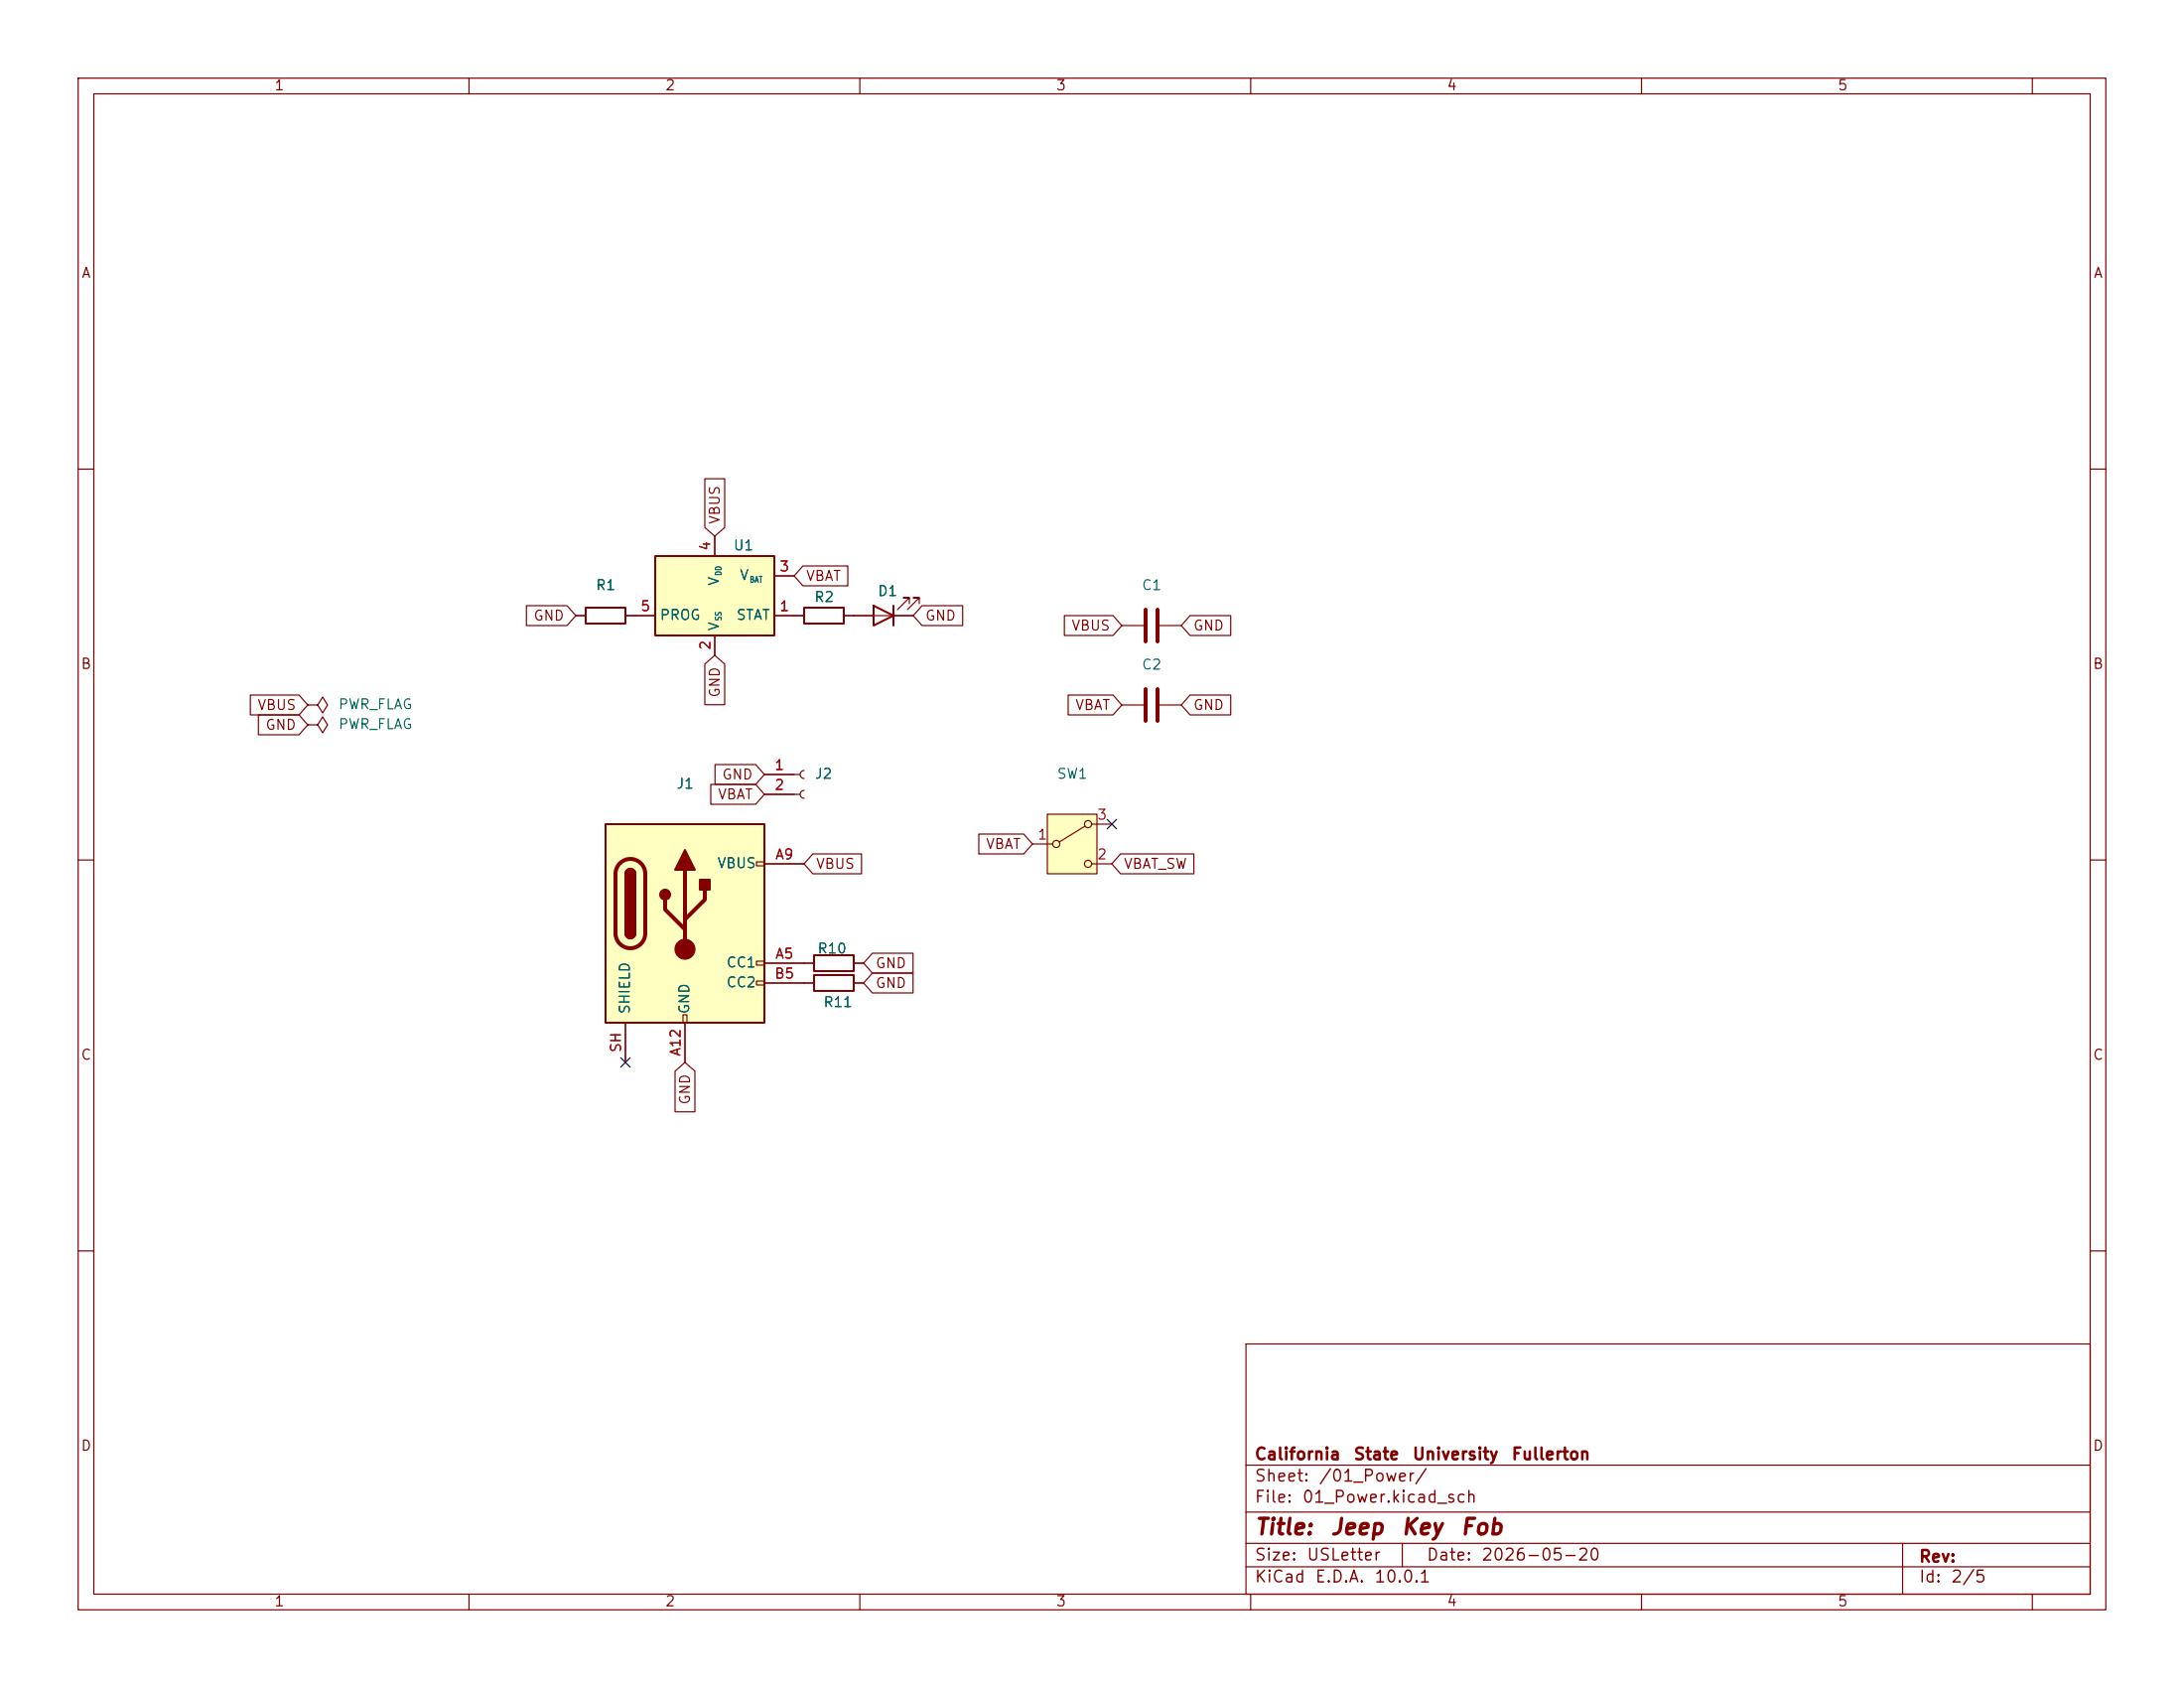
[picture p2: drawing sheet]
<svg xmlns="http://www.w3.org/2000/svg" width="279mm" height="216mm" viewBox="0 0 279 216" stroke-linecap="round" stroke-linejoin="round" font-family="sans-serif">
<g fill="none" stroke="#840000" stroke-width=".15">
<path d="M10 10h259.4v195.9h-259.4zM12 12h255.4v191.9h-255.4zM60 10v2M110 10v2M160 10v2M210 10v2M260 10v2M10 60h2M109.2 78.7h7.6M116.3 77.2v-.7h-.7h.7l-1.5 1.5M117.6 77.2v-.7h-.8h.8l-1.5 1.5M267.4 60h2"/>
<path d="M10 110h2M267.4 110h2M102.9 125.7h1.2M102.9 123.2h1.2M109.2 125.7h1.3M109.2 123.2h1.3M10 160h2M159.4 171.9h108v32h-108zM267.4 160h2M159.4 197.4h108M159.4 193.4h108M159.4 187.4h108"/>
<path d="M179.4 197.4v3M243.4 197.4v6.5M60 203.9v2M110 203.9v2M159.4 200.4h108M160 203.9v2M210 203.9v2M260 203.9v2"/>
</g>
<path d="M111.8 77.5l2.5 1.2-2.5 1.3zM114.3 77.5v2.5M104.1 124.7h5.1v2h-5.1zM104.1 122.2h5.1v2h-5.1z" fill="none" stroke="#840000" stroke-width=".25"/>
<path d="M83.8 71.1h15.3v10.2h-15.3z" fill="#ffffc2"/>
<path d="M74.9 77.7h5.1v2.1h-5.1zM83.8 71.1h15.3v10.2h-15.3zM102.9 77.7h5v2.1h-5z" fill="none" stroke="#840000" stroke-width=".25"/>
<path d="M73.7 78.7h1.2M80 78.7h3.8M91.4 68.6v2.5M99.1 78.7h3.8M99.1 73.7h2.5M107.9 78.7h1.3M91.4 81.3v2.5M97.8 99.1h4.6M102.9 98.6a.51 .51 0 0 0-.5 .5 .51 .51 0 0 0 .5 .5M97.8 101.6h4.6M102.9 101.1a.51 .51 0 0 0-.5 .5 .51 .51 0 0 0 .5 .5" fill="none" stroke="#840000" stroke-width=".15"/>
<path d="M134 104.1h6.3v7.7h-6.3z" fill="#ffffc2"/>
<g fill="none" stroke="#840000" stroke-width=".15">
<path d="M39.4 90.2h1.2l.7-1 .6 1-.6 1-.7-1M39.4 90.2h.1M39.4 92.7h1.2l.7-1 .6 1-.6 1-.7-1M39.4 92.7h.1M143.5 80h2.8M143.5 90.2h2.8M148.3 80h2.8M148.3 90.2h2.8M132.1 108h2.5M134 104.1h6.3v7.7h-6.3zM138.8 105.7l-3.3 2M139.7 110.5h2.5"/>
<path d="M139.7 105.4h2.5"/>
<circle cx="135.1" cy="108" r=".46"/>
<circle cx="139.2" cy="110.5" r=".46"/>
<circle cx="139.2" cy="105.4" r=".46"/>
</g>
<path d="M146.6 78v4M148.1 78v4M146.6 88.1v4.1M148.1 88.1v4.1" fill="none" stroke="#840000" stroke-width=".51"/>
<path d="M77.5 105.4h20.3v25.4h-20.3z" fill="#ffffc2"/>
<g fill="none" stroke="#840000" stroke-width=".15">
<path d="M67.3 77.5h5.2l1.2 1.2-1.2 1.3h-5.2zM73.7 78.7h1.2M80 78.7h3.8M90.2 61.2h2.5v6.3l-1.3 1.1-1.2-1.1zM91.4 68.6v2.5M99.1 78.7h3.8M99.1 73.7h2.5M102.7 72.4h5.8v2.5h-5.8l-1.1-1.2zM107.9 78.7h3.9M114.3 78.7h2.5M118 77.5h5.2v2.5h-5.2l-1.2-1.3zM136.2 78.7h6.2l1.1 1.3-1.1 1.3h-6.2z"/>
<path d="M152.2 78.7h5.2v2.6h-5.2l-1.1-1.3zM32 88.9h6.3l1.1 1.3-1.1 1.2h-6.3zM33.1 91.4h5.2l1.1 1.3-1.1 1.3h-5.2zM90.2 84.9l1.2-1.1 1.3 1.1v5.2h-2.5zM91.4 81.3v2.5M91.5 97.8h5.2l1.1 1.3-1.1 1.2h-5.2zM97.8 99.1h3.8M136.6 88.9h5.8l1.1 1.3-1.1 1.2h-5.8zM152.2 88.9h5.2v2.5h-5.2l-1.1-1.2zM90.9 100.3h5.8l1.1 1.3-1.1 1.3h-5.8zM96.8 110.2h1v.5h-1zM97.8 110.5h5.1"/>
<path d="M97.8 101.6h3.8M104 109.2h6.2v2.6h-6.2l-1.1-1.3zM125.2 106.7h5.8l1.1 1.3-1.1 1.2h-5.8zM143.4 109.2h9.3v2.6h-9.3l-1.2-1.3zM80 130.8v5.1M86.4 137l1.2-1.1 1.3 1.1v5.2h-2.5zM87.4 129.8h.5v1h-.5zM87.6 130.8v5.1M96.8 122.9h1v.5h-1zM96.8 125.5h1v.5h-1zM97.8 123.2h6.3M97.8 125.7h6.3"/>
<path d="M109.2 123.2h1.3M109.2 125.7h1.3M111.6 121.9h5.2v2.6h-5.2l-1.1-1.3zM111.6 124.5h5.2v2.5h-5.2l-1.1-1.3z"/>
</g>
<path d="M77.5 105.4h20.3v25.4h-20.3zM80 111.8a.64 .64 0 0 1 .6-.7 .64 .64 0 0 1 .7 .7M80 119.4a.64 .64 0 0 0 .6 .6 .64 .64 0 0 0 .7-.6" fill="none" stroke="#840000" stroke-width=".25"/>
<path d="M79.3 110.4a1.9 1.9 0 0 1 2.1-.4 1.9 1.9 0 0 1 1.1 1.8v7.6a1.91 1.91 0 0 1-1.9 1.9 1.91 1.91 0 0 1-1.9-1.9v-7.6a1.9 1.9 0 0 1 .6-1.4zM85.1 115.1v1.2l2.5 2.6M87.6 111.3v10.1M90.2 113.8v1.3l-2.6 2.5" fill="none" stroke="#840000" stroke-width=".51"/>
<g fill="#840000" stroke="#840000" stroke-width=".25">
<path d="M80 111.8h1.3v7.6h-1.3z"/>
<path d="M80.2 111.3a.64 .64 0 0 1 .7-.1 .64 .64 0 0 1 .4 .6h-1.3z"/>
<path d="M80 119.4h1.3a.64 .64 0 0 1-.7 .6 .64 .64 0 0 1-.6-.6z"/>
<path d="M87.6 108.7l1.3 2.6h-2.5z"/>
<path d="M89.5 112.5h1.3v1.3h-1.3z"/>
<circle cx="85.1" cy="114.4" r=".63"/>
</g>
<circle cx="87.6" cy="121.4" r="1.27" fill="#840000" stroke="#840000" stroke-width=".15"/>
<path d="M141.6 104.8l1.2 1.2M142.8 104.8l-1.2 1.2M79.4 135.3l1.2 1.2M80.6 135.3l-1.2 1.2" fill="none" stroke="#000084" stroke-width=".15"/>
<g font-size="2" fill="#840000">
<text x="160.4" y="196.8">Title:</text>
<text x="170.1" y="196.8">Jeep</text>
<text x="179.1" y="196.8">Key</text>
<text x="186.7" y="196.8">Fob</text>
</g>
<g font-size="1.5" fill="#840000">
<text x="160.4" y="189.9">Sheet:</text>
<text x="160.4" y="187.1">California</text>
<text x="168.6" y="189.9">/01_Power/</text>
<text x="173.1" y="187.1">State</text>
<text x="180.6" y="187.1">University</text>
<text x="193.3" y="187.1">Fullerton</text>
<text x="160.4" y="192.6">File:</text>
<text x="166.5" y="192.6">01_Power.kicad_sch</text>
<text x="160.4" y="202.8">KiCad</text>
<text x="160.4" y="200">Size:</text>
<text x="167.1" y="200">USLetter</text>
<text x="168.1" y="202.8">E.D.A.</text>
<text x="175.7" y="202.8">10.0.1</text>
<text x="182.4" y="200">Date:</text>
<text x="189.4" y="200">2026-05-20</text>
<text x="245.4" y="200.2">Rev:</text>
<text x="245.4" y="202.8">Id:</text>
<text x="249.5" y="202.8">2/5</text>
</g>
<g font-size="1.3" fill="#840000">
<text x="35" y="11.9">1</text>
<text x="85" y="11.9">2</text>
<text x="135" y="11.9">3</text>
<text x="185" y="11.9">4</text>
<text x="235" y="11.9">5</text>
<text x="10.3" y="35.9">A</text>
<text x="267.7" y="35.9">A</text>
<text x="92.4" y="67.2" transform="rotate(-90 92.4 67.2)">VBUS</text>
<text x="103" y="74.6">VBAT</text>
<text x="68.2" y="79.7">GND</text>
<text x="118.3" y="79.7">GND</text>
<text x="137" y="81">VBUS</text>
<text x="152.6" y="81">GND</text>
<text x="10.3" y="85.9">B</text>
<text x="92.4" y="89.3" transform="rotate(-90 92.4 89.3)">GND</text>
<text x="267.7" y="85.9">B</text>
<text x="32.8" y="91.1">VBUS</text>
<text x="33.9" y="93.7">GND</text>
<text x="137.5" y="91.1">VBAT</text>
<text x="152.6" y="91.1">GND</text>
<text x="92.3" y="100">GND</text>
<text x="91.7" y="102.6">VBAT</text>
<text x="104.3" y="111.4">VBUS</text>
<text x="126" y="108.9">VBAT</text>
<text x="143.7" y="111.4">VBAT_SW</text>
<text x="111.9" y="124.1">GND</text>
<text x="111.9" y="126.7">GND</text>
<text x="10.3" y="135.9">C</text>
<text x="267.7" y="135.9">C</text>
<text x="88.6" y="141.4" transform="rotate(-90 88.6 141.4)">GND</text>
<text x="10.3" y="185.9">D</text>
<text x="267.7" y="185.9">D</text>
<text x="35" y="205.8">1</text>
<text x="85" y="205.8">2</text>
<text x="135" y="205.8">3</text>
<text x="185" y="205.8">4</text>
<text x="235" y="205.8">5</text>
</g>
<g font-size="1.3" fill="#a90000">
<text x="91.2" y="70.6" transform="rotate(-90 91.2 70.6)">4</text>
<text x="99.6" y="73.4">3</text>
<text x="81.8" y="78.5">5</text>
<text x="91.2" y="83.3" transform="rotate(-90 91.2 83.3)">2</text>
<text x="99.6" y="78.5">1</text>
<text x="99" y="98.8">1</text>
<text x="99" y="101.3">2</text>
<text x="132.6" y="107.7">1</text>
<text x="140.3" y="105.2">3</text>
<text x="99.1" y="110.2">A9</text>
<text x="140.3" y="110.2">2</text>
<text x="99" y="125.5">B5</text>
<text x="99.1" y="122.9">A5</text>
<text x="79.8" y="134.7" transform="rotate(-90 79.8 134.7)">SH</text>
<text x="87.4" y="135.2" transform="rotate(-90 87.4 135.2)">A12</text>
</g>
<g font-size="1.3" fill="#006464">
<text x="93.7" y="70.7">U1</text>
<text x="76.1" y="75.8">R1</text>
<text x="92.3" y="75" transform="rotate(-90 92.3 75)">V</text>
<text x="94.5" y="74.5">V</text>
<text x="104.1" y="77.3">R2</text>
<text x="112.2" y="76.6">D1</text>
<text x="146" y="75.8">C1</text>
<text x="84.3" y="79.6">PROG</text>
<text x="92.3" y="80.8" transform="rotate(-90 92.3 80.8)">V</text>
<text x="94.1" y="79.6">STAT</text>
<text x="146" y="86">C2</text>
<text x="43.2" y="91">PWR_FLAG</text>
<text x="43.2" y="93.6">PWR_FLAG</text>
<text x="86.4" y="101.2">J1</text>
<text x="104.1" y="99.9">J2</text>
<text x="135.1" y="99.9">SW1</text>
<text x="91.7" y="111.4">VBUS</text>
<text x="92.8" y="124.1">CC1</text>
<text x="104.5" y="122.3">R10</text>
<text x="80.9" y="129.8" transform="rotate(-90 80.9 129.8)">SHIELD</text>
<text x="88.5" y="129.8" transform="rotate(-90 88.5 129.8)">GND</text>
<text x="92.8" y="126.6">CC2</text>
<text x="105.2" y="129.1">R11</text>
</g>
<g font-size=".8" fill="#006464">
<text x="92.5" y="73.7" transform="rotate(-90 92.5 73.7)">DD</text>
<text x="95.8" y="74.7">BAT</text>
<text x="92.5" y="79.5" transform="rotate(-90 92.5 79.5)">SS</text>
</g>
</svg>
